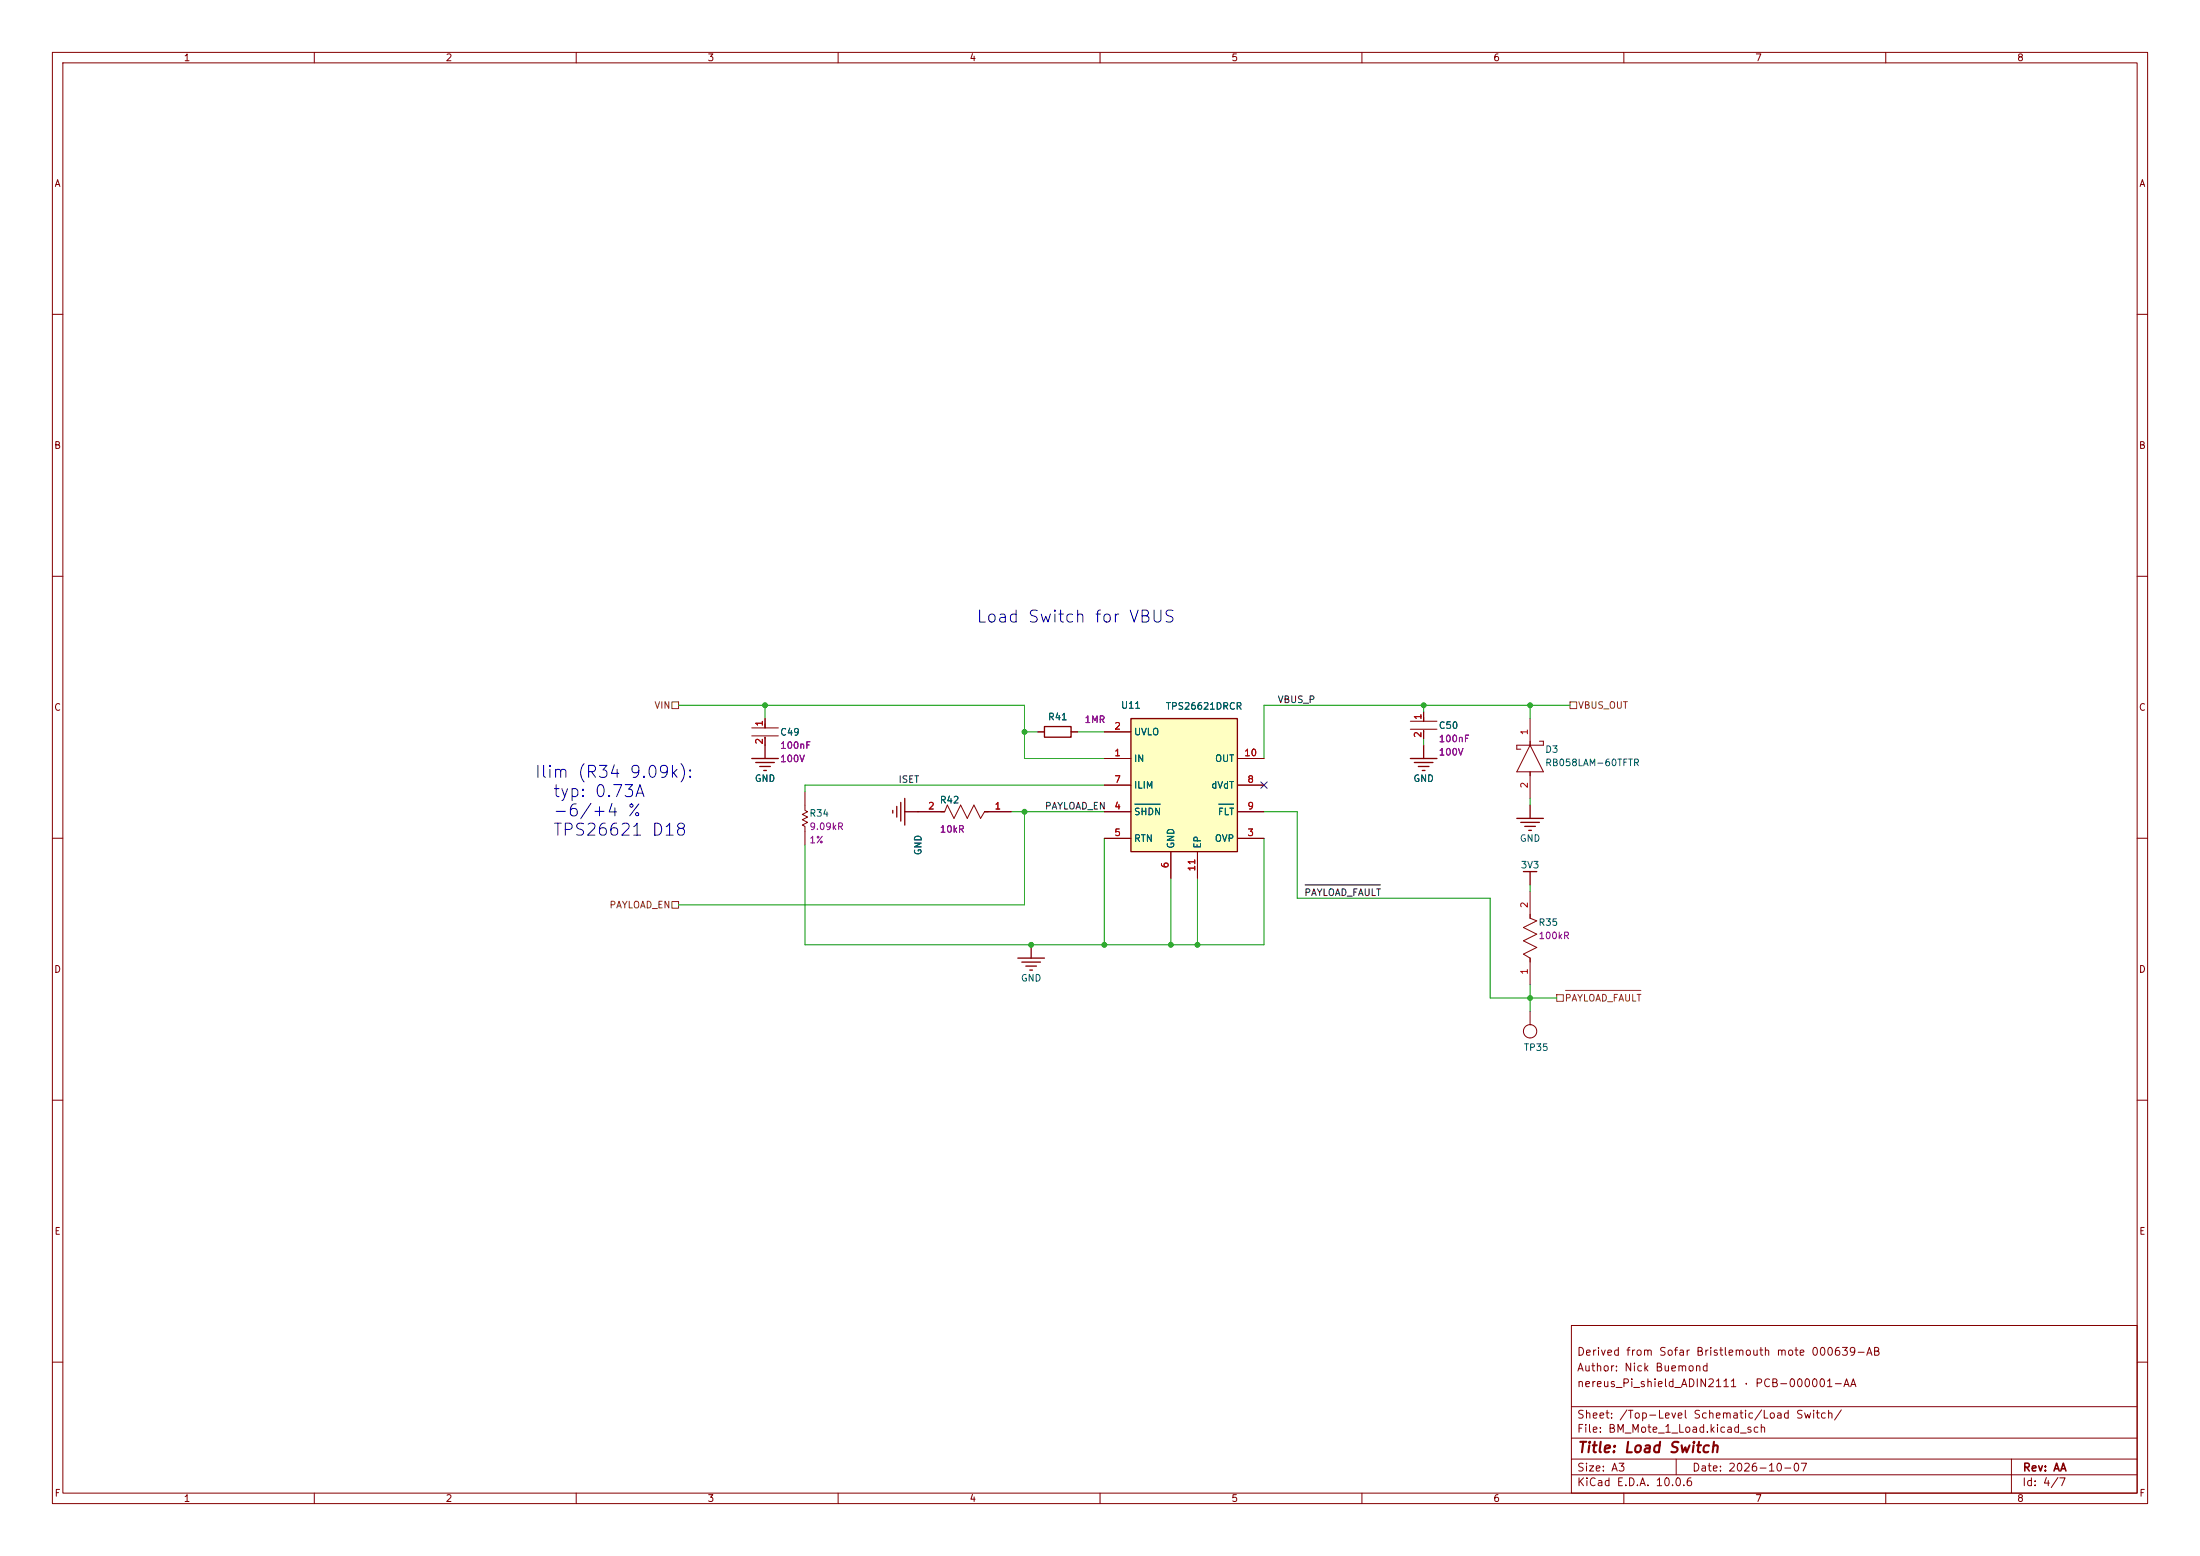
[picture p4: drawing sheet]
<svg xmlns="http://www.w3.org/2000/svg" width="420mm" height="297mm" viewBox="0 0 420 297" stroke-linecap="round" stroke-linejoin="round" font-family="sans-serif">
<g fill="none" stroke="#840000" stroke-width=".19">
<path d="M10 10h400v277h-400zM12 12h396v273h-396zM60 10v2M110 10v2M160 10v2M210 10v2M260 10v2M310 10v2M360 10v2M10 60h2M408 60h2M10 110h2"/>
<path d="M408 110h2M143.5 138.9h5.1M146 137.2v1.7M198.1 139.7h1.3M204.5 139.7h1.2M292.1 137.2v5M10 160h2M143.5 140.5h5.1M146 140.7v1.5M153.7 151.1v3.6l.5 .2-1 .5 1 .6-1 .5 1 .5-1 .5 .5 .2v3.6M175.3 154.9h5l.5-1.2 1.3 2.5 1.3-2.5 1.3 2.5 1.2-2.5 1.3 2.5 .8-1.3h5M292.1 142.2l2.5 5.1h-5z"/>
<path d="M292.1 147.3v5.1M293.9 141.5h.7v.7h-5v.8h.7M408 160h2M10 210h2M408 210h2M300 253h108v32h-108zM10 260h2M300 278.5h108M300 274.5h108M300 268.5h108M320 278.5v3M384 278.5v6.5"/>
<path d="M408 260h2M60 285v2M110 285v2M160 285v2M210 285v2M260 285v2M300 281.5h108M310 285v2M360 285v2"/>
</g>
<g fill="none" stroke="#840000" stroke-width=".25">
<path d="M199.4 138.7h5.1v2h-5.1zM143.5 144.8h5.1M144.3 145.5h3.5M145 146.3h2.1M145.8 147.1h.5M146 142.2v2.6M170.4 154.7v.5M171.2 153.9v2.1M172 153.2v3.5M172.7 152.4v5.1M172.7 154.9h2.6M289.6 156.2h5"/>
<path d="M290.3 157h3.6M291.1 157.7h2M291.8 158.5h.6M292.1 153.7v2.5M194.3 182.9h5.1M195.1 183.6h3.5M195.8 184.4h2.1M196.6 185.2h.5M196.8 180.3v2.6"/>
</g>
<path d="M215.9 137.2h20.3v25.4h-20.3z" fill="#ffffc2"/>
<path d="M215.9 137.2h20.3v25.4h-20.3zM269.2 144.8h5.1M270 145.5h3.6M270.8 146.3h2M271.5 147.1h.5M271.8 142.2v2.6M290.8 166.4h2.6M292.1 166.4v2.5" fill="none" stroke="#840000" stroke-width=".25"/>
<g fill="none" stroke="#840000" stroke-width=".19">
<path d="M146 137.2v1.7M198.1 139.7h1.3M204.5 139.7h1.2M210.8 139.7h5.1M269.2 137.7h5.1M269.2 139.2h5.1M271.8 135.9v1.8M271.8 139.4v1.6M146 140.7v1.5M175.3 154.9h5M188 154.9h5M210.8 144.8h5.1"/>
<path d="M210.8 154.9h5.1M210.8 149.9h5.1M236.2 144.8h5.1M236.2 154.9h5.1M236.2 149.9h5.1M210.8 160h5.1M223.5 162.6v5M228.6 162.6v5M236.2 160h5.1M292.1 170.2v5.1l1.3 .5-2.6 1.2 2.6 1.3-2.6 1.3 2.6 1.2-2.6 1.3 1.3 .8v5.1M292.1 195.6h.1M292.1 193v2.6"/>
<circle cx="292.1" cy="196.8" r="1.27"/>
</g>
<path d="M216.6 153.5h4.9M232.7 153.5h2.8" fill="none" stroke="#006464" stroke-width=".19"/>
<path d="M128.3 134h1.2v1.3h-1.2zM299.7 134h1.3v1.3h-1.3zM128.3 172.1h1.2v1.3h-1.2zM297.2 189.9h1.2v1.2h-1.2zM298.9 189.1h14.3" fill="none" stroke="#725600" stroke-width=".19"/>
<path d="M249.1 168.9h14.4" fill="none" stroke="#0f0f0f" stroke-width=".19"/>
<g fill="none" stroke="#009600" stroke-width=".19">
<path d="M129.5 134.6h66.1v10.2h15.2M146 134.6v2.6M195.6 139.7h2.5M205.7 139.7h5.1M271.8 134.6v1.3M292.1 134.6v2.6M299.7 134.6h-58.4v10.2M193 154.9h17.8M195.6 154.9v17.8h-66.1M210.8 149.9h-57.1v1.2M241.3 154.9h6.3v16.6h36.9v19h12.7M271.8 141v1.2"/>
<path d="M292.1 152.4v1.3M210.8 160v20.3M223.5 167.6v12.7M228.6 167.6v12.7M241.3 160v20.3h-87.6v-19M292.1 168.9v1.3M292.1 188v5"/>
</g>
<path d="M240.7 149.3l1.2 1.2M241.9 149.3l-1.2 1.2" fill="none" stroke="#000084" stroke-width=".19"/>
<g fill="#009600" stroke="#009600" stroke-width=".19">
<circle cx="196.8" cy="180.3" r=".46"/>
<circle cx="195.6" cy="154.9" r=".46"/>
<circle cx="195.6" cy="139.7" r=".46"/>
<circle cx="146" cy="134.6" r=".46"/>
<circle cx="210.8" cy="180.3" r=".46"/>
<circle cx="223.5" cy="180.3" r=".46"/>
<circle cx="292.1" cy="190.5" r=".46"/>
<circle cx="228.6" cy="180.3" r=".46"/>
<circle cx="271.8" cy="134.6" r=".46"/>
<circle cx="292.1" cy="134.6" r=".46"/>
</g>
<g font-size="2.3" fill="#0000c2">
<text x="186.2" y="119.4">Load Switch for VBUS</text>
<text x="101.9" y="149.1">Ilim (R34 9.09k):</text>
<text x="105.4" y="152.7">typ: 0.73A</text>
<text x="105.4" y="156.4">-6/+4 %</text>
<text x="105.4" y="160.1">TPS26621 D18</text>
</g>
<text font-size="2" fill="#840000" x="301" y="277.8">Title: Load Switch</text>
<g font-size="1.5" fill="#840000">
<text x="300.9" y="262.1">Author: Nick Buemond</text>
<text x="300.9" y="259.1">Derived from Sofar Bristlemouth mote 000639-AB</text>
<text x="300.9" y="265.1">nereus_Pi_shield_ADIN2111 · PCB-000001-AA</text>
<text x="300.9" y="273.8">File: BM_Mote_1_Load.kicad_sch</text>
<text x="300.9" y="271.1">Sheet: /Top-Level Schematic/Load Switch/</text>
<text x="300.9" y="281.2">Size: A3</text>
<text x="322.9" y="281.2">Date: 2026-10-07</text>
<text x="386" y="281.2">Rev: AA</text>
<text x="300.9" y="284">KiCad E.D.A. 10.0.6</text>
<text x="385.9" y="284">Id: 4/7</text>
</g>
<g font-size="1.3" fill="#840000">
<text x="35" y="12">1</text>
<text x="85" y="12">2</text>
<text x="135" y="12">3</text>
<text x="185" y="12">4</text>
<text x="235" y="12">5</text>
<text x="285" y="12">6</text>
<text x="335" y="12">7</text>
<text x="385" y="12">8</text>
<text x="10.3" y="36">A</text>
<text x="408.3" y="36">A</text>
<text x="10.2" y="86">B</text>
<text x="408.2" y="86">B</text>
<text x="10.2" y="136">C</text>
<text x="408.2" y="136">C</text>
<text x="10.2" y="186">D</text>
<text x="408.2" y="186">D</text>
<text x="10.3" y="236">E</text>
<text x="408.3" y="236">E</text>
<text x="10.3" y="286">F</text>
<text x="35" y="287">1</text>
<text x="85" y="287">2</text>
<text x="135" y="287">3</text>
<text x="185" y="287">4</text>
<text x="235" y="287">5</text>
<text x="285" y="287">6</text>
<text x="335" y="287">7</text>
<text x="385" y="287">8</text>
<text x="408.3" y="286">F</text>
</g>
<g font-size="1.3" fill="#725600">
<text x="124.8" y="135.6">VIN</text>
<text x="301.2" y="135.6">VBUS_OUT</text>
<text x="116.2" y="173.7">PAYLOAD_EN</text>
<text x="298.6" y="191.5">PAYLOAD_FAULT</text>
</g>
<g font-size="1.3" fill="#006464">
<text x="200" y="137.8">R41</text>
<text x="213.9" y="135.6">U11</text>
<text x="222.5" y="135.8">TPS26621DRCR</text>
<text x="148.8" y="140.7">C49</text>
<text x="216.4" y="140.7">UVLO</text>
<text x="274.6" y="139.4">C50</text>
<text x="144" y="149.6">GND</text>
<text x="216.4" y="145.7">IN</text>
<text x="231.9" y="145.7">OUT</text>
<text x="269.7" y="149.6">GND</text>
<text x="294.9" y="144">D3</text>
<text x="294.9" y="146.5">RB058LAM-60TFTR</text>
<text x="179.3" y="153.7">R42</text>
<text x="216.4" y="155.9">SHDN</text>
<text x="216.4" y="150.8">ILIM</text>
<text x="231.1" y="150.8">dVdT</text>
<text x="232.4" y="155.9">FLT</text>
<text x="154.4" y="156.2">R34</text>
<text x="216.4" y="161">RTN</text>
<text x="231.8" y="161">OVP</text>
<text x="290" y="161">GND</text>
<text x="176.2" y="163.4" transform="rotate(-90 176.2 163.4)">GND</text>
<text x="224.5" y="162.1" transform="rotate(-90 224.5 162.1)">GND</text>
<text x="229.6" y="162.1" transform="rotate(-90 229.6 162.1)">EP</text>
<text x="290.2" y="166.1">3V3</text>
<text x="293.6" y="177">R35</text>
<text x="194.8" y="187.7">GND</text>
<text x="290.8" y="200.9">TP35</text>
</g>
<g font-size="1.3" fill="#0f0f0f">
<text x="243.8" y="134.5">VBUS_P</text>
<text x="171.4" y="149.7">ISET</text>
<text x="199.4" y="154.8">PAYLOAD_EN</text>
<text x="248.9" y="171.3">PAYLOAD_FAULT</text>
</g>
<g font-size="1.3" fill="#a90000">
<text x="271.6" y="137.5" transform="rotate(-90 271.6 137.5)">1</text>
<text x="145.9" y="142.2" transform="rotate(-90 145.9 142.2)">2</text>
<text x="145.9" y="138.8" transform="rotate(-90 145.9 138.8)">1</text>
<text x="212.6" y="139.6">2</text>
<text x="271.6" y="140.9" transform="rotate(-90 271.6 140.9)">2</text>
<text x="292" y="140.4" transform="rotate(-90 292 140.4)">1</text>
<text x="212.6" y="144.6">1</text>
<text x="212.6" y="149.7">7</text>
<text x="237.4" y="144.6">10</text>
<text x="238" y="149.7">8</text>
<text x="177.1" y="154.8">2</text>
<text x="189.8" y="154.8">1</text>
<text x="212.6" y="154.8">4</text>
<text x="238" y="154.8">9</text>
<text x="292" y="150.6" transform="rotate(-90 292 150.6)">2</text>
<text x="212.6" y="159.9">5</text>
<text x="238" y="159.9">3</text>
<text x="223.4" y="165.8" transform="rotate(-90 223.4 165.8)">6</text>
<text x="228.5" y="166.4" transform="rotate(-90 228.5 166.4)">11</text>
<text x="292" y="173.5" transform="rotate(-90 292 173.5)">2</text>
<text x="292" y="186.2" transform="rotate(-90 292 186.2)">1</text>
</g>
<g font-size="1.3" fill="#840084">
<text x="148.8" y="143.2">100nF</text>
<text x="206.9" y="138.3">1MR</text>
<text x="274.6" y="142">100nF</text>
<text x="148.8" y="145.8">100V</text>
<text x="274.6" y="144.5">100V</text>
<text x="154.4" y="158.7">9.09kR</text>
<text x="154.4" y="161.3">1%</text>
<text x="179.3" y="159.2">10kR</text>
<text x="293.6" y="179.6">100kR</text>
</g>
</svg>
